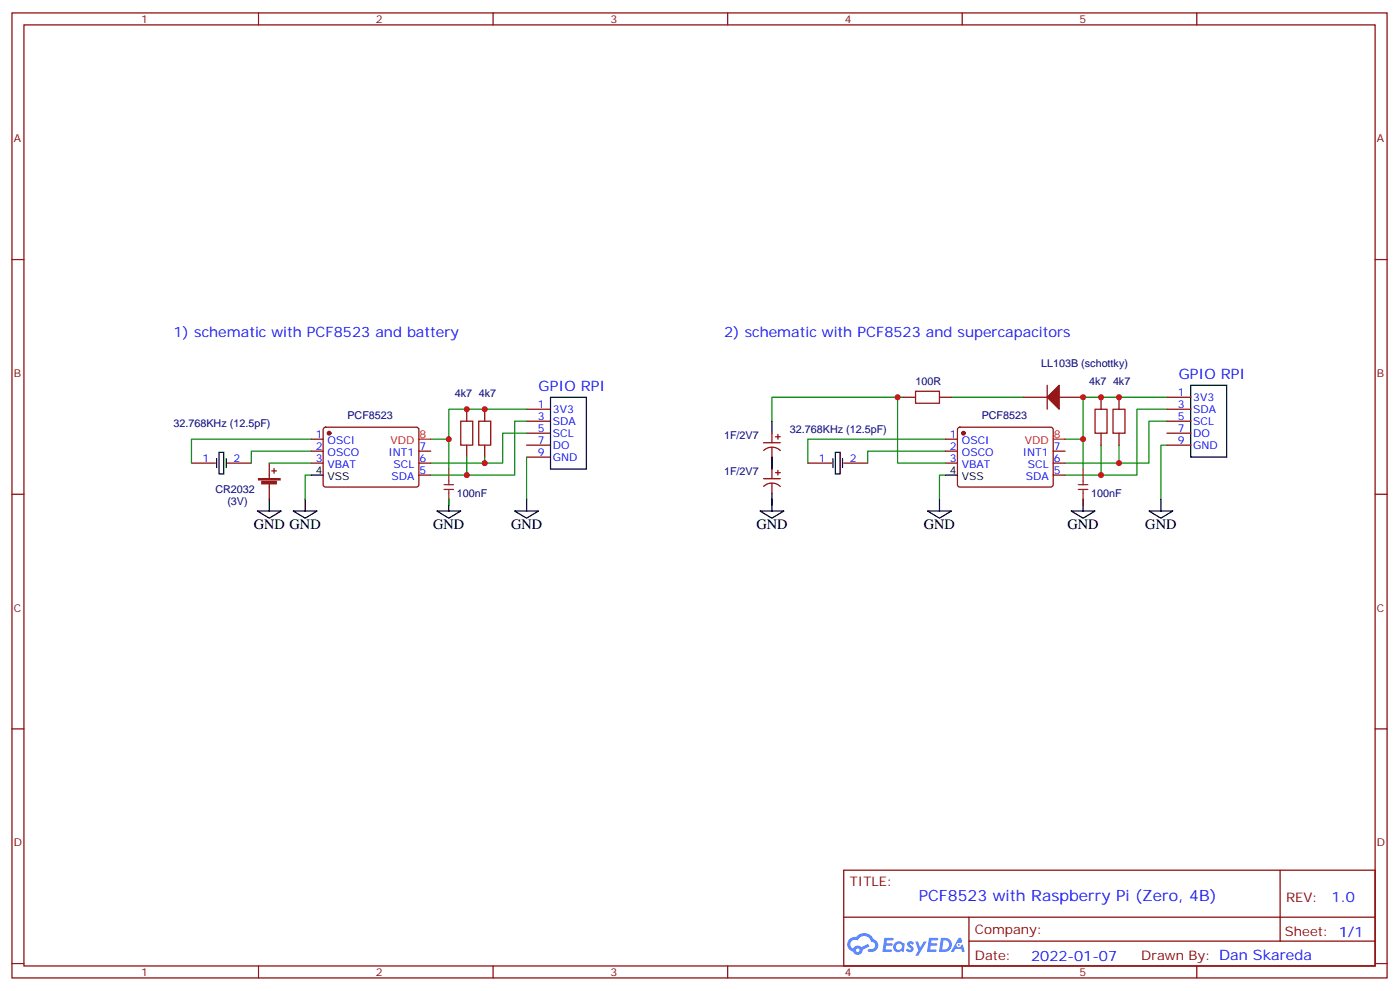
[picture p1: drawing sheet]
<svg xmlns="http://www.w3.org/2000/svg" width="413mm" height="292mm" viewBox="0 0 413 292" stroke-linecap="round" stroke-linejoin="round" font-family="sans-serif">
<g fill="none" stroke="#870000" stroke-width=".35">
<path d="M3.5 3.8h405.4v284.3h-405.4zM7.1 7.3h398.2v277.3h-398.2zM76.2 3.8v3.5M145.3 3.8v3.5M214.5 3.8v3.5M283.6 3.8v3.5M352.8 3.8v3.5M3.5 76.5h3.6M405.3 76.5h3.6M3.5 145.6h3.6M405.3 145.6h3.6M3.5 214.8h3.6"/>
<path d="M405.3 214.8h3.6M248.7 256.4h156.6v28.2h-156.6zM377.3 256.4v20.9M248.7 270.2h156.5M285.6 277.3h119.6M285.6 270.2v14.2M3.5 283.9h3.6M76.2 284.6v3.5M145.3 284.6v3.5M214.5 284.6v3.5M283.6 284.6v3.5M352.8 284.6v3.5"/>
<path d="M405.3 283.9h3.6"/>
</g>
<g fill="#5487ff">
<path d="M267.7 277.6a1.22 1.22 0 0 1 1.7 .2l-.4 .6a.47 .47 0 0 0-.3-.4 .47 .47 0 0 0-.5 .2l.1 .2a1.14 1.14 0 0 1 .8 1.8 1.14 1.14 0 0 1-1.9 0l-.2-.2 .5-.6 .7 .5a.29 .29 0 0 0 .3-.3 .29 .29 0 0 0-.2-.3 1.04 1.04 0 0 1-.6-1.7z"/>
<path d="M260.7 276.3h2.4l.3 .2-.2 .5-1.8 .1-.1 .8h1.5l.3 .4-.3 .4h-1.6l-.2 1.1h1.7l.2 .3-.2 .3-2.6 .1z"/>
<path d="M273.8 276.3h2.4l.3 .2-.1 .5-1.8 .1-.2 .8h1.6l.3 .4-.4 .4h-1.6l-.1 1.1h1.7l.2 .3-.2 .3-2.6 .1z"/>
<path d="M282.6 276.3h.7l.3 1.3-.6 .3a.69 .69 0 0 0-1 .3 .69 .69 0 0 0 .4 .9 .69 .69 0 0 0 .9-.6l.5-.2 .6 2.2h-.8l-.2-.9h-1.8l-.5 .9h-.8z"/>
<path d="M269.8 277.4h.8l.6 1.8 1.1-1.8h.9l-2.6 4.2h-.8l.9-1.5z"/>
<path d="M277.4 276.3l-.6 4.2h1.3a2.11 2.11 0 0 0 2.5-2.1 2.11 2.11 0 0 0-2.5-2.1zM278.1 277.1a1.39 1.39 0 0 1 1.7 1.4 1.39 1.39 0 0 1-1.8 1.3h-.3z"/>
<path d="M263.7 277.9a1.54 1.54 0 0 0-.1 2.2 1.54 1.54 0 0 0 2.2 .1l.6 .3 .3-2.3-.2-.3h-.4a1.49 1.49 0 0 0-2.4 0zM264 278.9a.94 .94 0 0 1 1.8 0 .94 .94 0 0 1-1.8 0z"/>
<path d="M250.4 276.7a2.18 2.18 0 0 0 1.1 3.7 1.44 1.44 0 0 0 1.6 .9 1.44 1.44 0 0 0 1.2-1.4l2-1.1-.5-.7-1.9 1a1.47 1.47 0 0 0-2.4 .4 1.39 1.39 0 0 1-.7-1.9 1.39 1.39 0 0 1 2-.5 2.12 2.12 0 0 1 2.2-1.3 2.12 2.12 0 0 1 1.9 1.7 1.14 1.14 0 0 1 1.1 1.4 1.14 1.14 0 0 1-1.7 .7 .43 .43 0 0 0-.5 .4 .43 .43 0 0 0 .4 .5 1.98 1.98 0 0 0 2.5-1.2 1.98 1.98 0 0 0-1.2-2.6 3.1 3.1 0 0 0-5.3-.6l-.9 .1zM252.3 280a.55 .55 0 0 1 1.1 0 .55 .55 0 0 1-1.1 0z"/>
<circle cx="282.6" cy="278.4" r=".26"/>
</g>
<g fill="none" stroke="#870000" stroke-width=".35">
<path d="M266.3 117.1h3.6M276.9 117.1h3.6M301.6 117.1h7.1M308.7 113.5v7.1M312.2 117.1h7.1M324.6 117.1v3.5M329.8 117.1v3.5M344 117.1h7M56.4 136.5h7.1M67 136.5h7.1M91.7 136.5h3.5M91.7 129.4h3.5"/>
<path d="M91.7 132.9h3.5M95.5 126.1l.5-.2h27l.5 .7-.1 16.5-.6 .4-27.1-.1-.5-.6v-16.2zM123.5 136.5h3.5M123.5 132.9h3.5M123.5 140h3.5M137.6 120.6v3.5M137.6 131.2v3.5M142.9 120.6v3.5M142.9 131.2v3.5M155.2 134.7h7.1M155.2 131.2h7.1M155.2 127.6h7.1"/>
<path d="M155.2 124.1h7.1M155.2 120.6h7.1M225.1 130.5h4.9M225.1 132.7a3.5 3.5 0 0 1 4.9 .1M227.5 127.6v2.9M227.5 131.9v2.8M227.5 138.2v2.8M228.6 128.7h1.4M228.6 139.3h1.4M229.3 128v1.4M229.3 138.6v1.4M238.1 136.5h7.1"/>
<path d="M248.7 136.5h7.1M278.7 136.5h3.5M278.7 129.4h3.5M278.7 132.9h3.5M282.5 126.1l.4-.2h27.1l.4 .7v16.5l-.7 .4-27-.1-.5-.6v-16.2zM310.4 136.5h3.6M310.4 132.9h3.6M310.4 140h3.6M324.6 127.6v3.6M329.8 127.6v3.6M344 131.2h7M344 127.6h7"/>
<path d="M344 124.1h7M344 120.6h7M225.1 141h4.9M225.1 143.3a3.5 3.5 0 0 1 4.9 0M227.5 142.5v2.8"/>
</g>
<g fill="none" stroke="#000" stroke-width=".35">
<path d="M162.3 117.1h10.6v21.1h-10.6zM351 113.5h10.6v21.2h-10.6zM63.9 135.1v2.7M64.6 133.3h1.4v6.3h-1.4zM66.7 135.1v2.7M91.7 140h3.5M227.5 124.1v3.5M227.5 134.7v3.5M245.5 135.1v2.7M246.2 133.3h1.4v6.3h-1.4zM248.4 135.1v2.7M278.7 140h3.5"/>
<path d="M75.8 150.6h7.1l-3.5 2.1zM79.4 147v3.6M86.4 150.6h7.1l-3.5 2.1zM90 147v3.6M128.8 150.6h7l-3.5 2.1zM132.3 147v3.6M151.7 150.6h7l-3.5 2.1zM155.2 147v3.6M224 150.6h7.1l-3.6 2.1zM227.5 145.3v5.3M273.4 150.6h7.1l-3.6 2.1zM276.9 147v3.6"/>
<path d="M315.7 150.6h7.1l-3.5 2.1zM319.3 147v3.6M338.7 150.6h7l-3.5 2.1zM342.2 147v3.6"/>
</g>
<g fill="none" stroke="#008700" stroke-width=".35">
<path d="M264.6 117.1v19.4h14.1M266.3 117.1h-38.8v7M280.5 117.1h21.1M344 117.1h-24.7v12.3M79.4 136.5h12.3M91.7 132.9h-17.6v3.6M91.7 140h-1.7v7M91.7 129.4h-35.3v7.1M127 129.4h5.3v8.8M137.6 134.7v5.3M142.9 134.7v1.8M155.2 120.6h-22.9v8.8"/>
<path d="M155.2 124.1h-3.5v15.9h-24.7M155.2 127.6h-7v8.9h-21.2M155.2 134.7v12.3M278.7 129.4h-40.6v7.1M278.7 140h-1.8v7M278.7 132.9h-22.9v3.6M314 129.4h5.3v8.8M324.6 131.2v8.8M329.8 131.2v5.3h-15.8M344 124.1h-5.3v12.4h-8.9M344 120.6h-8.9v19.4h-21.1M344 131.2h-1.8v15.8"/>
<path d="M132.3 147v1.8M227.5 147v1.8M319.3 147v1.8"/>
</g>
<g fill="#850000" stroke="#850000" stroke-width=".35">
<path d="M76.2 141h6.3v.4h-6.3z"/>
<path d="M77.2 141.9h4.2v.7h-4.2z"/>
</g>
<path d="M79.4 136.5v4.5M80.1 138.7h1.4M80.8 138v1.5M79.4 142.5v4.5" fill="none" stroke="#850000" stroke-width=".35"/>
<path d="M132.3 138.2v4.6M319.3 138.2v4.6M130.9 142.8h2.8M130.9 144.2h2.8M132.3 144.2v4.6M317.9 142.8h2.8M317.9 144.2h2.8M319.3 144.2v4.6" fill="none" stroke="#8c2424" stroke-width=".35"/>
<path d="M269.9 115.3h7v3.5h-7zM135.8 124.1h3.5v7.1h-3.5zM141.1 124.1h3.5v7.1h-3.5zM322.8 120.6h3.5v7h-3.5zM328.1 120.6h3.5v7h-3.5z" fill="none" stroke="#a10000" stroke-width=".35"/>
<g fill="#870000" stroke="#870000" stroke-width=".35">
<path d="M308.7 117.1l3.5-3.6v7.1z"/>
<circle cx="97" cy="127.6" r=".53"/>
<circle cx="284" cy="127.6" r=".53"/>
</g>
<path d="M123.5 129.4h3.5M310.4 129.4h3.6" fill="none" stroke="#f00" stroke-width=".35"/>
<g fill="#c00">
<circle cx="132.3" cy="129.4" r=".88"/>
<circle cx="137.6" cy="140" r=".88"/>
<circle cx="137.6" cy="120.6" r=".88"/>
<circle cx="142.9" cy="120.6" r=".88"/>
<circle cx="142.9" cy="136.5" r=".88"/>
<circle cx="329.8" cy="136.5" r=".88"/>
<circle cx="324.6" cy="140" r=".88"/>
<circle cx="324.6" cy="117.1" r=".88"/>
<circle cx="319.3" cy="117.1" r=".88"/>
<circle cx="319.3" cy="129.4" r=".88"/>
<circle cx="329.8" cy="117.1" r=".88"/>
<circle cx="264.6" cy="117.1" r=".88"/>
</g>
<text font-size="4.6" fill="#00f" x="270.8" y="265.4">PCF8523 with Raspberry Pi (Zero, 4B)</text>
<g font-size="4.2" fill="#00f">
<text x="51.2" y="99.4">1) schematic with PCF8523 and battery</text>
<text x="213.4" y="99.4">2) schematic with PCF8523 and supercapacitors</text>
<text x="347.5" y="111.8">GPIO RPI</text>
<text x="158.7" y="115.3">GPIO RPI</text>
<text x="392.5" y="265.7">1.0</text>
<text x="304" y="283">2022-01-07</text>
</g>
<g font-size="4.2">
<text x="74.8" y="155.9">GND GND</text>
<text x="127.7" y="155.9">GND</text>
<text x="150.6" y="155.9">GND</text>
<text x="223" y="155.9">GND</text>
<text x="272.3" y="155.9">GND</text>
<text x="314.7" y="155.9">GND</text>
<text x="337.6" y="155.9">GND</text>
</g>
<g font-size="3.9" fill="#800">
<text x="250.5" y="261">TITLE:</text>
<text x="379.1" y="265.7">REV:</text>
<text x="287.4" y="275.2">Company:</text>
<text x="378.7" y="275.8">Sheet: 1/1</text>
<text x="287.4" y="282.9">Date:</text>
<text x="336.4" y="282.9">Drawn By: Dan Skareda</text>
</g>
<g font-size="3.2" fill="#800">
<text x="41.6" y="6.8">1</text>
<text x="110.8" y="6.8">2</text>
<text x="179.9" y="6.8">3</text>
<text x="249.1" y="6.8">4</text>
<text x="318.2" y="6.8">5</text>
<text x="4.1" y="41.9">A</text>
<text x="405.9" y="41.9">A</text>
<text x="4.1" y="111.1">B</text>
<text x="405.9" y="111.1">B</text>
<text x="4.1" y="180.2">C</text>
<text x="405.9" y="180.2">C</text>
<text x="4.1" y="249.3">D</text>
<text x="405.9" y="249.3">D</text>
<text x="41.6" y="287.6">1</text>
<text x="110.8" y="287.6">2</text>
<text x="179.9" y="287.6">3</text>
<text x="249.1" y="287.6">4</text>
<text x="318.2" y="287.6">5</text>
</g>
<g font-size="3.2" fill="#000080">
<text x="269.9" y="113.5">100R</text>
<text x="306.9" y="108.2">LL103B (schottky)</text>
<text x="321" y="113.5">4k7</text>
<text x="328.1" y="113.5">4k7</text>
<text x="134.1" y="117.1">4k7</text>
<text x="141.1" y="117.1">4k7</text>
<text x="51.2" y="125.9">32.768KHz (12.5pF)</text>
<text x="102.4" y="123.5">PCF8523</text>
<text x="289.4" y="123.5">PCF8523</text>
<text x="213.4" y="129.4">1F/2V7</text>
<text x="232.8" y="127.6">32.768KHz (12.5pF)</text>
<text x="213.4" y="140">1F/2V7</text>
<text x="63.5" y="145.3">CR2032</text>
<text x="67" y="148.8">(3V)</text>
<text x="134.7" y="146.4">100nF</text>
<text x="321.7" y="146.4">100nF</text>
</g>
<g font-size="3.2" fill="#00f">
<text x="347.2" y="116.7">1</text>
<text x="351.7" y="118.1">3V3</text>
<text x="158.5" y="123.8">3</text>
<text x="158.5" y="120.2">1</text>
<text x="163" y="125.2">SDA</text>
<text x="163" y="121.6">3V3</text>
<text x="347.2" y="120.2">3</text>
<text x="347.2" y="123.8">5</text>
<text x="351.7" y="121.6">SDA</text>
<text x="351.7" y="125.2">SCL</text>
<text x="93.1" y="129">1</text>
<text x="96.6" y="130.8">OSCI</text>
<text x="158.5" y="130.8">7</text>
<text x="158.5" y="127.3">5</text>
<text x="163" y="128.7">SCL</text>
<text x="280" y="129">1</text>
<text x="283.5" y="130.8">OSCI</text>
<text x="347.2" y="127.3">7</text>
<text x="347.2" y="130.8">9</text>
<text x="351.7" y="128.7">DO</text>
<text x="59.7" y="136.1">1</text>
<text x="68.8" y="136.1">2</text>
<text x="93.1" y="132.6">2</text>
<text x="93.1" y="136.1">3</text>
<text x="96.6" y="134.3">OSCO</text>
<text x="96.6" y="137.9">VBAT</text>
<text x="114.5" y="134.3">INT1</text>
<text x="116" y="137.9">SCL</text>
<text x="123.6" y="136.1">6</text>
<text x="123.6" y="132.6">7</text>
<text x="158.5" y="134.3">9</text>
<text x="163" y="135.7">GND</text>
<text x="163" y="132.2">DO</text>
<text x="241.4" y="136.1">1</text>
<text x="250.5" y="136.1">2</text>
<text x="280" y="132.6">2</text>
<text x="280" y="136.1">3</text>
<text x="283.5" y="134.3">OSCO</text>
<text x="283.5" y="137.9">VBAT</text>
<text x="301.5" y="134.3">INT1</text>
<text x="303" y="137.9">SCL</text>
<text x="310.6" y="136.1">6</text>
<text x="310.6" y="132.6">7</text>
<text x="351.7" y="132.2">GND</text>
<text x="115.4" y="141.4">SDA</text>
<text x="123.6" y="139.6">5</text>
<text x="302.4" y="141.4">SDA</text>
<text x="310.6" y="139.6">5</text>
</g>
<g font-size="3.2" fill="#f00">
<text x="115.1" y="130.8">VDD</text>
<text x="123.6" y="129">8</text>
<text x="302.1" y="130.8">VDD</text>
<text x="310.6" y="129">8</text>
</g>
<g font-size="3.2">
<text x="93.1" y="139.6">4</text>
<text x="96.6" y="141.4">VSS</text>
<text x="280" y="139.6">4</text>
<text x="283.5" y="141.4">VSS</text>
</g>
</svg>
